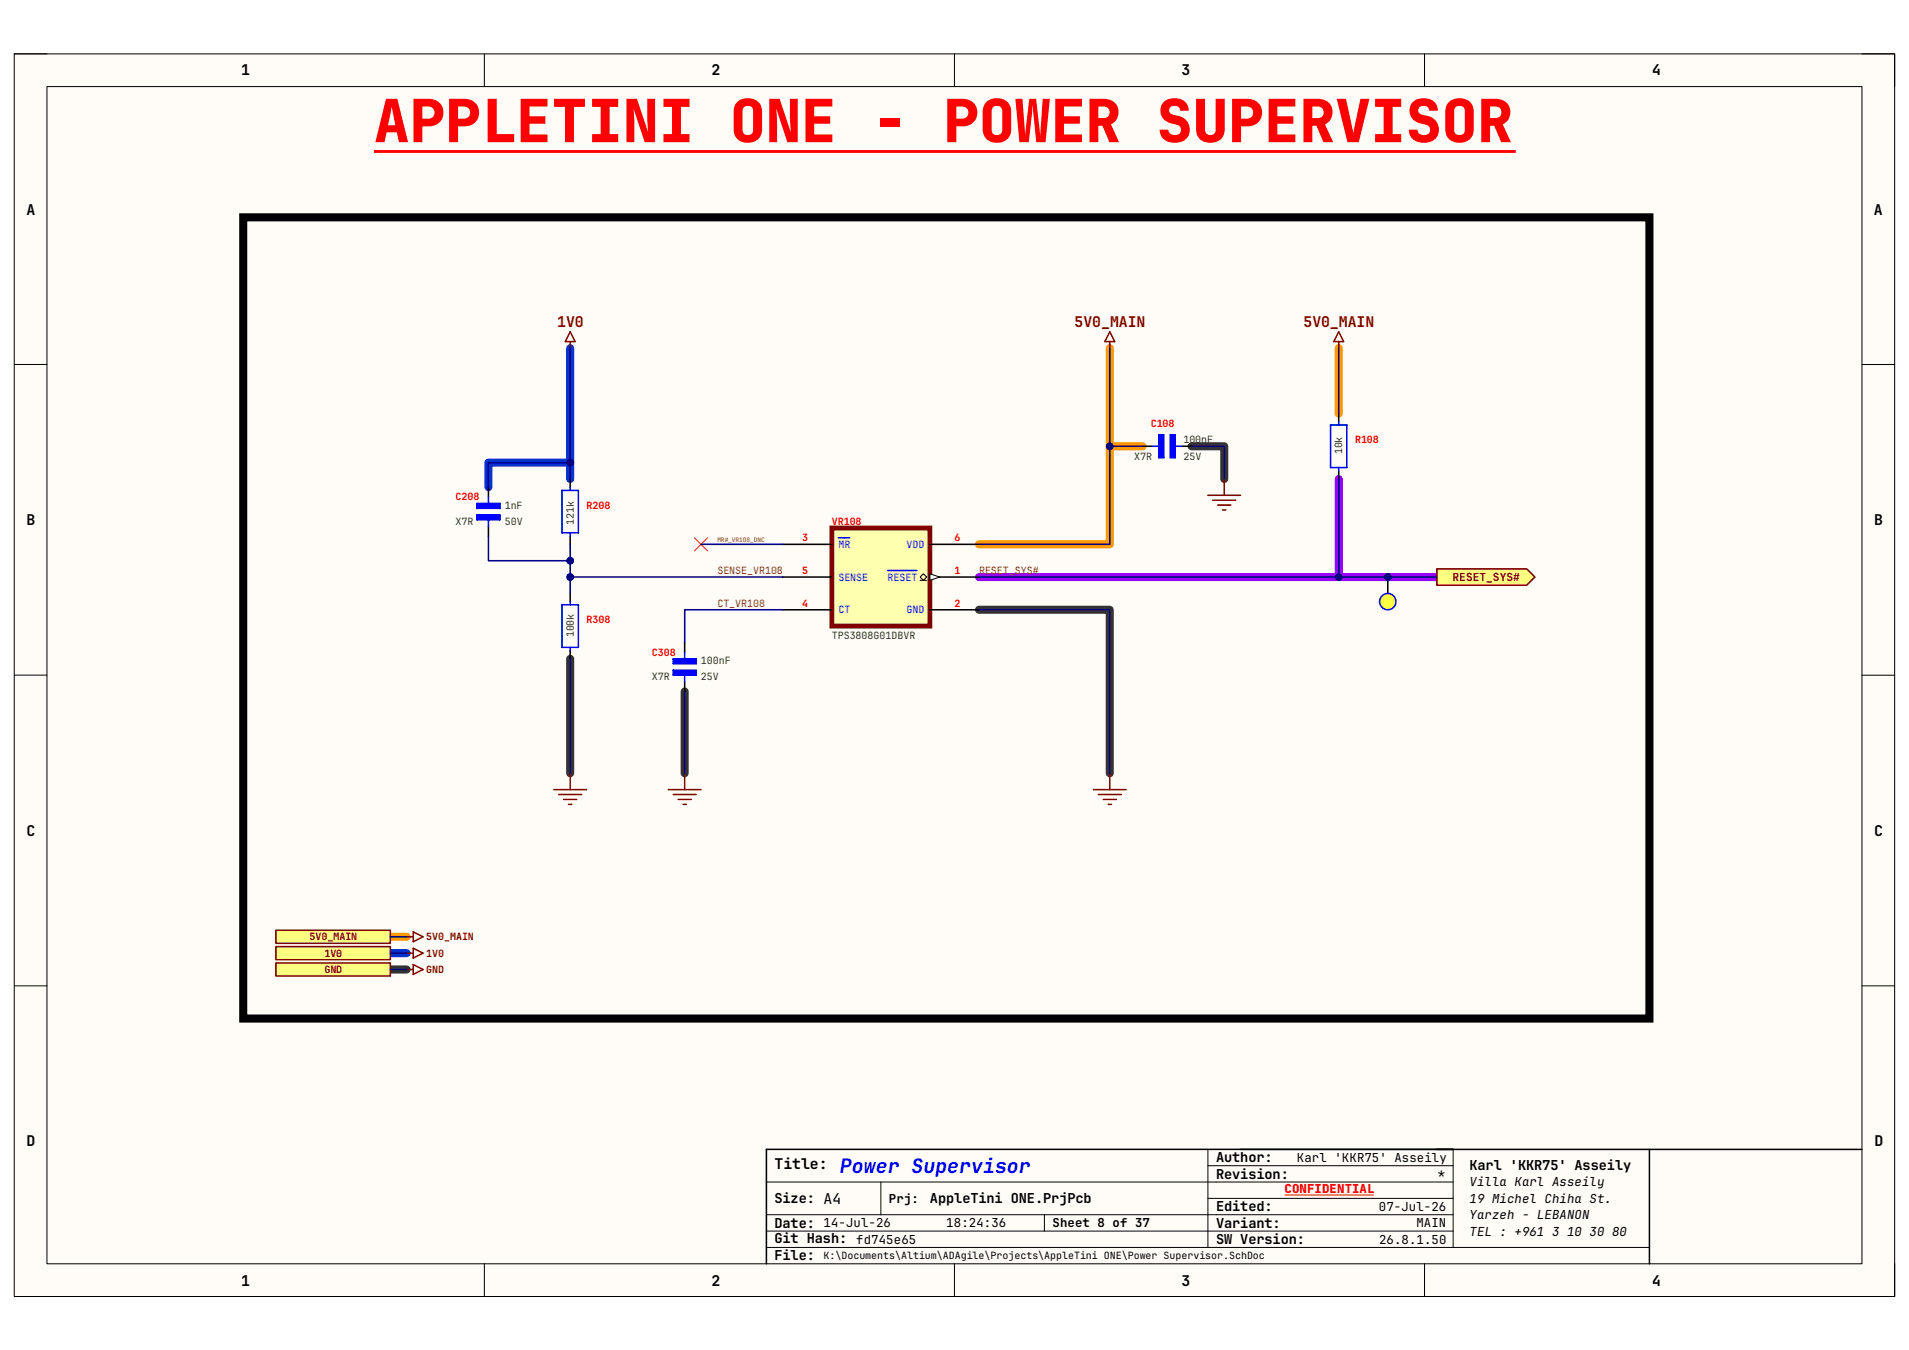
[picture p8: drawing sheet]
<svg xmlns="http://www.w3.org/2000/svg" width="420mm" height="297mm" viewBox="0 0 420 297" stroke-linecap="round" stroke-linejoin="round" font-family="sans-serif">
<path d="M3.1 11.9h413.7v273.3h-413.7z" fill-rule="evenodd" fill="#fffcf8"/>
<path d="M3.1 11.9h413.7v273.3h-413.7z" fill="none" stroke="#000" stroke-width=".22"/>
<path d="M10.3 19h399.3v259h-399.3z" fill-rule="evenodd" fill="#fffcf8"/>
<g fill="none" stroke="#000" stroke-width=".22">
<path d="M3.1 11.8h7.2M10.3 19h399.3v259h-399.3zM106.6 11.8v7.2M210 11.8v7.2M313.4 11.8v7.2M409.6 11.9h7.2v7.1M3.1 80.2h7.2M409.6 80.2h7.2M3.1 148.5h7.2M409.6 148.5h7.2M3.1 216.9h7.2M409.6 216.9h7.2"/>
<path d="M265.7 256.5h54M265.7 252.9v21.5M319.7 252.9v21.5M106.6 278v7.2M168.6 260.1h151.1M168.6 270.8h151.1M168.6 267.3h151.1M168.6 274.4h194.3M193.8 260.1v7.2M210 278v7.2M229.8 267.3v3.5M265.7 263.7h54"/>
<path d="M313.4 278v7.2M416.8 278v7.2"/>
</g>
<path d="M244.2 76.6v43.2h-28.8M294.5 76.6v14.4M244.2 98.2h7.2M85.9 206.1h3.6" fill="none" stroke="#f90" stroke-width="1.8"/>
<path d="M262.1 98.2h7.2v7.2M215.4 134.2h28.8v35.9M125.4 144.9v25.2M150.6 152.1v18M85.9 213.3h3.6" fill="none" stroke="#333" stroke-width="1.8"/>
<path d="M294.5 105.4v21.6M215.4 127h100.7" fill="none" stroke="#90f" stroke-width="1.8"/>
<path d="M125.4 76.6v25.2M125.4 105.4v-3.6h-17.9v5.4M85.9 209.7h3.6" fill="none" stroke="#03c" stroke-width="1.8"/>
<path d="M316.1 252.9h93.5M319.7 252.9h-151.1v25.1M362.9 252.9v25.1" fill="none" stroke="#000" stroke-width=".34"/>
<path d="M282.6 262.9h19.6" fill="none" stroke="#f00" stroke-width=".22"/>
<path d="M82.3 33.3h251.2" fill="none" stroke="#f00" stroke-width=".64" stroke-linecap="butt"/>
<path d="M53.5 47.8h309.4v176.3h-309.4z" fill="none" stroke="#000" stroke-width="1.8"/>
<path d="M183 116.2h21.6v21.6h-21.6z" fill-rule="evenodd" fill="#ffffb0"/>
<path d="M183 116.2h21.6v21.6h-21.6z" fill="none" stroke="#800000" stroke-width="1.1"/>
<path d="M204.6 127h10.8" fill="none" stroke="#000" stroke-width=".34"/>
<path d="M204.6 126.2l2.1 .8-2.1 .7z" fill="#f8fcff"/>
<path d="M202.4 127.7h1.5M203.1 126.2l.8 .8-.8 .7-.7-.7zM204.6 126.2l2.1 .8-2.1 .7z" fill="none" stroke="#000" stroke-width=".22"/>
<path d="M253.5 98.2h1.5M258.6 98.2h1.4M184.4 118.3h2.5M195.3 125.5h6.4" fill="none" stroke="#00f" stroke-width=".34"/>
<path d="M251.4 98.2h2.1M260 98.2h2.1M172.2 119.8h10.8M204.6 119.8h10.8M172.2 134.2h10.8M172.2 127h10.8M204.6 134.2h10.8" fill="none" stroke="#000" stroke-width=".34"/>
<path d="M255 95.7h1v5h-1z" fill-rule="evenodd" fill="#00f"/>
<path d="M255 95.7h1v5h-1z" fill="none" stroke="#00f" stroke-width=".22"/>
<path d="M255 95.7h1v5h-1z" fill="none" stroke="#00f" stroke-width=".34"/>
<path d="M257.5 95.7h1.1v5h-1.1z" fill-rule="evenodd" fill="#00f"/>
<path d="M257.5 95.7h1.1v5h-1.1z" fill="none" stroke="#00f" stroke-width=".22"/>
<path d="M257.5 95.7h1.1v5h-1.1zM107.5 109.3v1.5M107.5 114.4v1.4M123.6 107.9h3.6v9.3h-3.6zM125.4 107.2v.7M125.4 117.2v.8M123.6 133.1h3.6v9.3h-3.6zM125.4 132.3v.8M125.4 142.4v.7" fill="none" stroke="#00f" stroke-width=".34"/>
<path d="M125.4 73l1.1 2.2h-2.1zM125.4 75.2v1.4M244.2 73l1 2.2h-2.1zM244.2 75.2v1.4M265.7 109h7.2M266.8 110h5.1M267.9 111.1h2.9M269 112.2h.7M269.3 105.4v3.6" fill="none" stroke="#800000" stroke-width=".34"/>
<path d="M107.5 107.2v2.1M107.5 115.8v2.2M125.4 105.4v1.8M125.4 118v1.8M125.4 130.6v1.7M125.4 143.1v1.8" fill="none" stroke="#000" stroke-width=".34"/>
<path d="M104.9 113.3h5.1v1.1h-5.1z" fill-rule="evenodd" fill="#00f"/>
<path d="M104.9 113.3h5.1v1.1h-5.1z" fill="none" stroke="#00f" stroke-width=".22"/>
<path d="M104.9 113.3h5.1v1.1h-5.1z" fill="none" stroke="#00f" stroke-width=".34"/>
<path d="M104.9 110.8h5.1v1h-5.1z" fill-rule="evenodd" fill="#00f"/>
<path d="M104.9 110.8h5.1v1h-5.1z" fill="none" stroke="#00f" stroke-width=".22"/>
<path d="M104.9 110.8h5.1v1h-5.1zM150.6 143.5v1.4M150.6 148.5v1.5" fill="none" stroke="#00f" stroke-width=".34"/>
<path d="M150.6 141.3v2.2M150.6 150v2.1" fill="none" stroke="#000" stroke-width=".34"/>
<path d="M148.1 147.5h5v1h-5z" fill-rule="evenodd" fill="#00f"/>
<path d="M148.1 147.5h5v1h-5z" fill="none" stroke="#00f" stroke-width=".22"/>
<path d="M148.1 147.5h5v1h-5z" fill="none" stroke="#00f" stroke-width=".34"/>
<path d="M148.1 144.9h5v1.1h-5z" fill-rule="evenodd" fill="#00f"/>
<path d="M148.1 144.9h5v1.1h-5z" fill="none" stroke="#00f" stroke-width=".22"/>
<path d="M292.7 93.5h3.6v9.4h-3.6zM294.5 92.8v.7M294.5 102.9v.7M148.1 144.9h5v1.1h-5z" fill="none" stroke="#00f" stroke-width=".34"/>
<path d="M294.5 91v1.8M294.5 103.6v1.8" fill="none" stroke="#000" stroke-width=".34"/>
<path d="M316.1 125.2h19.8l1.8 1.8-1.8 1.8h-19.8z" fill-rule="evenodd" fill="#ffff80"/>
<g fill="none" stroke="#800000" stroke-width=".34">
<path d="M294.5 73l1.1 2.2h-2.2zM294.5 75.2v1.4M316.1 125.2h19.8l1.8 1.8-1.8 1.8h-19.8zM121.8 173.7h7.2M122.9 174.8h5.1M124 175.9h2.9M125.1 177h.7M125.4 170.1v3.6M147 173.7h7.2M148.1 174.8h5.1M149.2 175.9h2.9M150.3 177h.7"/>
<path d="M150.6 170.1v3.6M240.6 173.7h7.2M241.6 174.8h5.1M242.7 175.9h2.9M243.8 177h.7M244.2 170.1v3.6"/>
</g>
<path d="M152.8 118.3l2.9 2.9M155.7 118.3l-2.9 2.9" fill="none" stroke="#f00" stroke-width=".22"/>
<path d="M60.7 211.9h25.2v2.8h-25.2z" fill-rule="evenodd" fill="#ffff80"/>
<path d="M60.7 211.9h25.2v2.8h-25.2zM89.5 213.3h1.4M90.9 212.2l2.2 1.1-2.2 1.1z" fill="none" stroke="#800000" stroke-width=".34"/>
<path d="M60.7 204.7h25.2v2.8h-25.2z" fill-rule="evenodd" fill="#ffff80"/>
<path d="M60.7 204.7h25.2v2.8h-25.2zM89.5 206.1h1.4M89.5 209.7h1.4M90.9 205l2.2 1.1-2.2 1.1zM90.9 208.6l2.2 1.1-2.2 1.1z" fill="none" stroke="#800000" stroke-width=".34"/>
<path d="M60.7 208.3h25.2v2.8h-25.2z" fill-rule="evenodd" fill="#ffff80"/>
<path d="M60.7 208.3h25.2v2.8h-25.2z" fill="none" stroke="#800000" stroke-width=".34"/>
<path d="M244.2 76.6v43.2h-28.8" fill="none" stroke="#000080" stroke-width=".34"/>
<circle cx="244.2" cy="98.2" r=".72" fill="#000080"/>
<circle cx="244.2" cy="98.2" r=".72" fill="none" stroke="#000080" stroke-width=".22"/>
<path d="M244.2 98.2h7.2" fill="none" stroke="#000080" stroke-width=".34"/>
<circle cx="244.2" cy="98.2" r=".72" fill="#000080"/>
<circle cx="244.2" cy="98.2" r=".72" fill="none" stroke="#000080" stroke-width=".22"/>
<path d="M262.1 98.2h7.2v7.2M107.5 118v5.4h17.9" fill="none" stroke="#000080" stroke-width=".34"/>
<circle cx="125.4" cy="123.4" r=".72" fill="#000080"/>
<circle cx="125.4" cy="123.4" r=".72" fill="none" stroke="#000080" stroke-width=".22"/>
<path d="M125.4 119.8v10.8" fill="none" stroke="#000080" stroke-width=".34"/>
<circle cx="125.4" cy="123.4" r=".72" fill="#000080"/>
<circle cx="125.4" cy="123.4" r=".72" fill="none" stroke="#000080" stroke-width=".22"/>
<circle cx="125.4" cy="127" r=".72" fill="#000080"/>
<circle cx="125.4" cy="127" r=".72" fill="none" stroke="#000080" stroke-width=".22"/>
<path d="M125.4 127h46.8" fill="none" stroke="#000080" stroke-width=".34"/>
<circle cx="125.4" cy="127" r=".72" fill="#000080"/>
<circle cx="125.4" cy="127" r=".72" fill="none" stroke="#000080" stroke-width=".22"/>
<path d="M215.4 134.2h28.8v35.9M215.4 127h100.7M125.4 144.9v25.2M150.6 152.1v18" fill="none" stroke="#000080" stroke-width=".34"/>
<circle cx="294.5" cy="127" r=".72" fill="#000080"/>
<circle cx="294.5" cy="127" r=".72" fill="none" stroke="#000080" stroke-width=".22"/>
<circle cx="305.3" cy="127" r=".72" fill="#000080"/>
<circle cx="305.3" cy="127" r=".72" fill="none" stroke="#000080" stroke-width=".22"/>
<path d="M125.4 76.6v25.2M294.5 76.6v14.4" fill="none" stroke="#000080" stroke-width=".34"/>
<circle cx="125.4" cy="101.8" r=".72" fill="#000080"/>
<circle cx="125.4" cy="101.8" r=".72" fill="none" stroke="#000080" stroke-width=".22"/>
<path d="M125.4 105.4v-3.6h-17.9v5.4" fill="none" stroke="#000080" stroke-width=".34"/>
<circle cx="125.4" cy="101.8" r=".72" fill="#000080"/>
<circle cx="125.4" cy="101.8" r=".72" fill="none" stroke="#000080" stroke-width=".22"/>
<path d="M294.5 105.4v21.6M172.2 134.1h-21.6v7.2M85.9 213.3h3.6M85.9 206.1h3.6M85.9 209.7h3.6" fill="none" stroke="#000080" stroke-width=".34"/>
<circle cx="294.5" cy="127" r=".72" fill="#000080"/>
<circle cx="294.5" cy="127" r=".72" fill="none" stroke="#000080" stroke-width=".22"/>
<path d="M154.2 119.8h18" fill="none" stroke="#000080" stroke-width=".34"/>
<circle cx="305.3" cy="127" r=".72" fill="#000080"/>
<circle cx="305.3" cy="127" r=".72" fill="none" stroke="#000080" stroke-width=".22"/>
<path d="M305.3 127v3.6" fill="none" stroke="#000" stroke-width=".34"/>
<circle cx="305.3" cy="127" r=".72" fill="#000080"/>
<circle cx="305.3" cy="127" r=".72" fill="none" stroke="#000080" stroke-width=".22"/>
<circle cx="305.3" cy="132.4" r="1.8" fill="#ff0"/>
<circle cx="305.3" cy="132.4" r="1.8" fill="none" stroke="#00f" stroke-width=".34"/>
<text font-size="13.1" fill="#f00" x="82.3" y="31.3">APPLETINI ONE - POWER SUPERVISOR</text>
<text font-size="4.4" fill="#00f" x="184.8" y="258">Power Supervisor</text>
<g font-size="3.3">
<text x="53" y="16.6">1</text>
<text x="156.5" y="16.6">2</text>
<text x="260" y="16.6">3</text>
<text x="363.5" y="16.6">4</text>
<text x="5.8" y="47.2">A</text>
<text x="412.3" y="47.2">A</text>
<text x="5.8" y="115.5">B</text>
<text x="412.3" y="115.5">B</text>
<text x="5.8" y="183.9">C</text>
<text x="412.3" y="183.9">C</text>
<text x="5.8" y="252.2">D</text>
<text x="170.4" y="257.3">Title:</text>
<text x="412.4" y="252.2">D</text>
<text x="53" y="282.8">1</text>
<text x="156.5" y="282.8">2</text>
<text x="260" y="282.8">3</text>
<text x="363.5" y="282.8">4</text>
</g>
<g font-size="3.3" fill="#800000">
<text x="122.6" y="72">1V0</text>
<text x="236.4" y="72">5V0_MAIN</text>
<text x="286.8" y="72">5V0_MAIN</text>
</g>
<g font-size="3">
<text x="267.5" y="255.7">Author:</text>
<text x="323.3" y="257.3">Karl 'KKR75' Asseily</text>
<text x="267.5" y="259.3">Revision:</text>
<text x="170.4" y="264.7">Size: A4</text>
<text x="204.6" y="264.7">AppleTini ONE.PrjPcb</text>
<text x="267.5" y="266.5">Edited:</text>
<text x="170.4" y="270.1">Date: 14-Jul-26</text>
<text x="170.4" y="273.6">Git Hash:</text>
<text x="267.5" y="273.7">SW Version:</text>
<text x="267.5" y="270.1">Variant:</text>
<text x="170.4" y="277.2">File:</text>
</g>
<g font-size="2.7">
<text x="285.3" y="255.7">Karl 'KKR75' Asseily</text>
<text x="316.4" y="259.2">*</text>
<text x="323.3" y="261">Villa Karl Asseily</text>
<text x="195.6" y="264.6">Prj:</text>
<text x="303.4" y="266.4">07-Jul-26</text>
<text x="323.3" y="264.6">19 Michel Chiha St.</text>
<text x="323.3" y="268.2">Yarzeh - LEBANON</text>
<text x="188.4" y="273.6">fd745e65</text>
<text x="208.2" y="270">18:24:36</text>
<text x="231.6" y="270">Sheet 8 of 37</text>
<text x="303.4" y="273.6">26.8.1.50</text>
<text x="311.6" y="270">MAIN</text>
<text x="323.3" y="271.8">TEL : +961 3 10 30 80</text>
</g>
<text font-size="2.7" fill="#f00" x="282.6" y="262.5">CONFIDENTIAL</text>
<text font-size="2.5" fill="#800000" x="319.6" y="127.8">RESET_SYS#</text>
<g font-size="2.2" fill="#f00">
<text x="253.2" y="93.9">C108</text>
<text x="298.1" y="97.5">R108</text>
<text x="100.2" y="110.1">C208</text>
<text x="129" y="111.9">R208</text>
<text x="176.4" y="119.1">3</text>
<text x="183" y="115.5">VR108</text>
<text x="210" y="119.1">6</text>
<text x="176.4" y="126.3">5</text>
<text x="210" y="126.3">1</text>
<text x="129" y="137.1">R308</text>
<text x="176.5" y="133.5">4</text>
<text x="210" y="133.5">2</text>
<text x="143.4" y="144.3">C308</text>
</g>
<g font-size="2.2" fill="#274e13">
<text x="249.6" y="101.1">X7R</text>
<text x="260.3" y="101.1">25V</text>
<text x="260.3" y="97.5">100nF</text>
<text x="295.3" y="100" transform="rotate(-90 295.3 100)">10k</text>
<text x="111" y="111.9">1nF</text>
<text x="100.2" y="115.5">X7R</text>
<text x="111" y="115.5">50V</text>
<text x="126.2" y="115.4" transform="rotate(-90 126.2 115.4)">121k</text>
<text x="126.2" y="140.2" transform="rotate(-90 126.2 140.2)">100k</text>
<text x="183" y="140.7">TPS3808G01DBVR</text>
<text x="143.4" y="149.7">X7R</text>
<text x="154.2" y="149.7">25V</text>
<text x="154.2" y="146.1">100nF</text>
</g>
<g font-size="2.2" fill="#00f">
<text x="184.4" y="120.5">MR</text>
<text x="199.4" y="120.5">VDD</text>
<text x="184.4" y="127.7">SENSE</text>
<text x="195.3" y="127.7">RESET</text>
<text x="184.4" y="134.9">CT</text>
<text x="199.4" y="134.9">GND</text>
</g>
<g font-size="2.2" fill="#783f04">
<text x="157.8" y="126.3">SENSE_VR108</text>
<text x="215.4" y="126.3">RESET_SYS#</text>
<text x="157.8" y="133.5">CT_VR108</text>
</g>
<g font-size="2.2" fill="#800000">
<text x="68.1" y="206.9">5V0_MAIN</text>
<text x="93.8" y="206.9">5V0_MAIN</text>
<text x="71.4" y="214.1">GND</text>
<text x="71.4" y="210.5">1V0</text>
<text x="93.8" y="214.1">GND</text>
<text x="93.8" y="210.5">1V0</text>
</g>
<text font-size="2.2" x="181.2" y="277">K:\Documents\Altium\ADAgile\Projects\AppleTini ONE\Power Supervisor.SchDoc</text>
<text font-size="1.4" fill="#783f04" x="157.8" y="119.3">MR#_VR108_DNC</text>
</svg>
